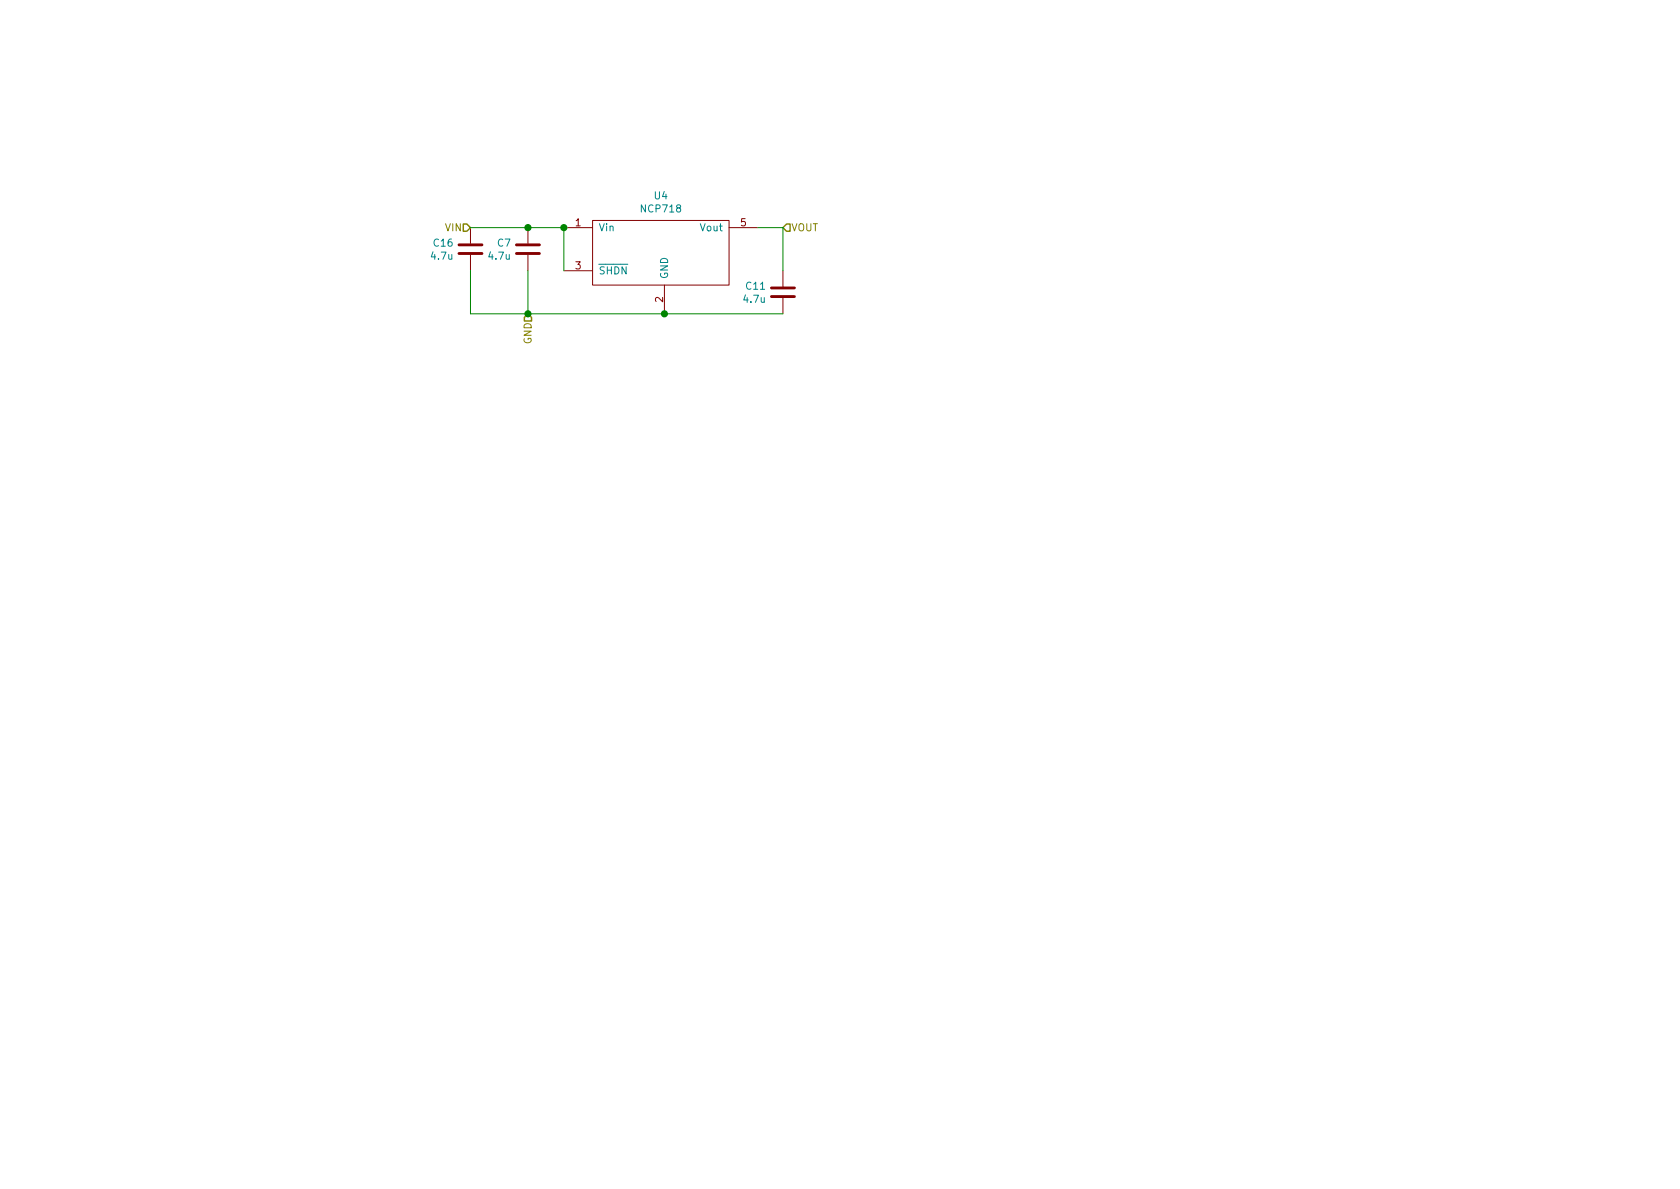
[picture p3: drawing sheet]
EESchema Schematic File Version 5
EELAYER 30 0
EELAYER END
$Descr A4 11693 8268
encoding utf-8
Sheet 4 5
Title ""
Date ""
Rev ""
Comp ""
Comment1 ""
Comment2 ""
Comment3 ""
Comment4 ""
Comment5 ""
Comment6 ""
Comment7 ""
Comment8 ""
Comment9 ""
$EndDescr
Text HLabel 3275 1575 0    50   Input ~ 0
VIN
Wire Wire Line
	3675 1575 3925 1575
Wire Wire Line
	3275 1575 3675 1575
Connection ~ 3675 1575
$Comp
L Device:C C7
U 1 1
P 3675 1725
F 0 "C7" H 3560 1771 50  0000 R CNN
F 1 "4.7u" H 3560 1680 50  0000 R CNN
F 2 "Capacitor_SMD:C_0603_1608Metric" H 3713 1575 50  0001 C CNN
F 3 "~" H 3675 1725 50  0001 C CNN
F 4 "C1608X5R1C475K080AE" H 3675 1725 50  0001 C CNN "PartNo"
F 5 "TDK" H 3675 1725 50  0001 C CNN "Manufacturer"
	1    3675 1725
	1    0    0    -1  
$EndComp
Wire Wire Line
	3275 1875 3275 2175
Wire Wire Line
	3275 2175 3675 2175
Wire Wire Line
	3675 1875 3675 2175
Text HLabel 3675 2175 3    50   Input ~ 0
GND
Wire Wire Line
	3925 1875 3925 1575
$Comp
L Device:C C16
U 1 1
P 3275 1725
F 0 "C16" H 3160 1771 50  0000 R CNN
F 1 "4.7u" H 3160 1680 50  0000 R CNN
F 2 "Capacitor_SMD:C_0603_1608Metric" H 3313 1575 50  0001 C CNN
F 3 "~" H 3275 1725 50  0001 C CNN
F 4 "C1608X5R1C475K080AE" H 3275 1725 50  0001 C CNN "PartNo"
F 5 "TDK" H 3275 1725 50  0001 C CNN "Manufacturer"
	1    3275 1725
	1    0    0    -1  
$EndComp
Connection ~ 3675 2175
Text HLabel 5450 1575 2    50   Input ~ 0
VOUT
$Comp
L Device:C C11
U 1 1
P 5450 2025
F 0 "C11" H 5335 2071 50  0000 R CNN
F 1 "4.7u" H 5335 1980 50  0000 R CNN
F 2 "Capacitor_SMD:C_0603_1608Metric" H 5488 1875 50  0001 C CNN
F 3 "~" H 5450 2025 50  0001 C CNN
F 4 "C1608X5R1C475K080AE" H 5450 2025 50  0001 C CNN "PartNo"
F 5 "TDK" H 5450 2025 50  0001 C CNN "Manufacturer"
	1    5450 2025
	1    0    0    -1  
$EndComp
Wire Wire Line
	5275 1575 5450 1575
Wire Wire Line
	5450 1875 5450 1575
Connection ~ 3925 1575
$Comp
L miceuz:NCP718 U4
U 1 1
P 4625 1725
F 0 "U4" H 4600 2100 50  0000 C CNN
F 1 "NCP718" H 4600 2009 50  0000 C CNN
F 2 "TO_SOT_Packages_SMD:SOT-23-5" H 4625 1525 50  0001 C CNN
F 3 "" H 4625 1525 50  0001 C CNN
F 4 "NCP718ASN330T1G" H 4625 1725 50  0001 C CNN "PartNo"
F 5 "ON SEMICONDUCTOR" H 4625 1725 50  0001 C CNN "Manufacturer"
	1    4625 1725
	1    0    0    -1  
$EndComp
Wire Wire Line
	3675 2175 4625 2175
Connection ~ 4625 2175
Wire Wire Line
	4625 2175 5450 2175
$EndSCHEMATC
